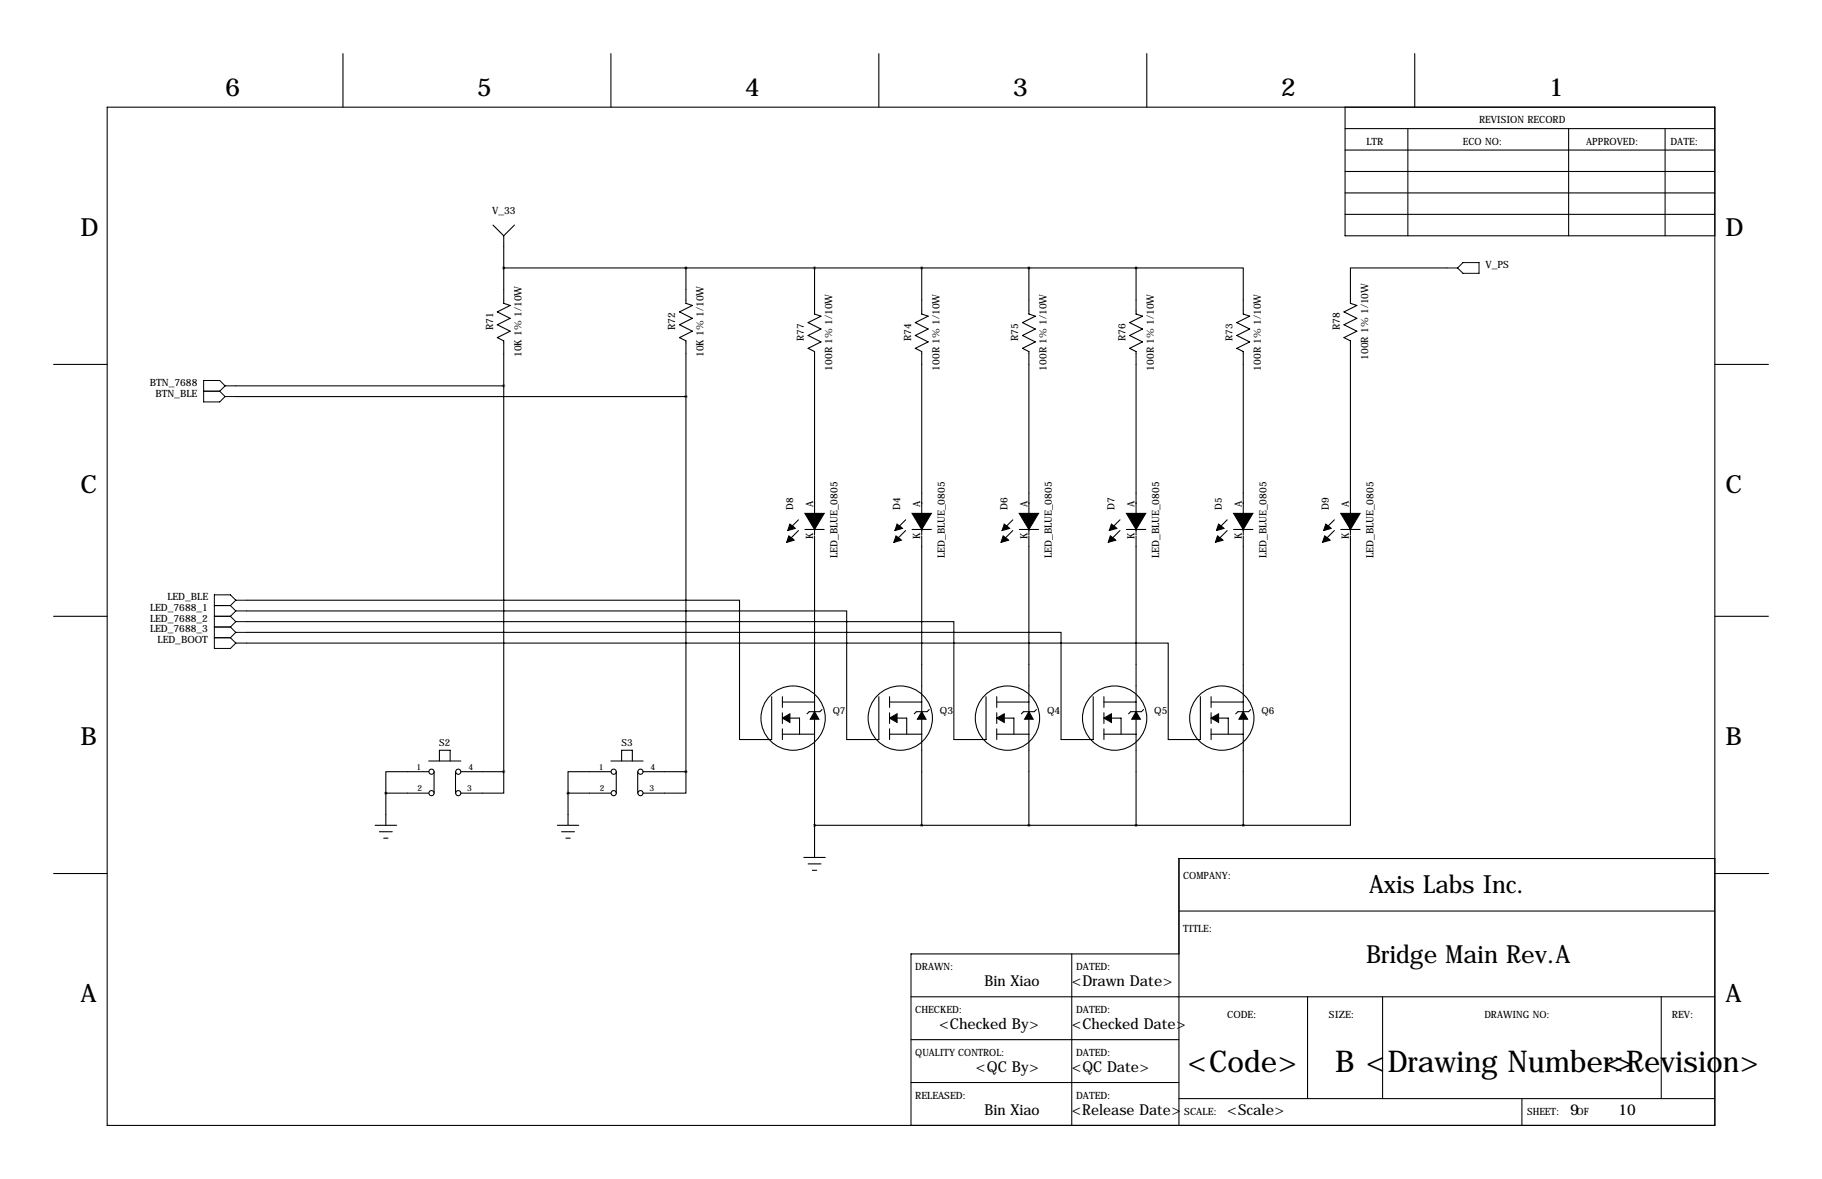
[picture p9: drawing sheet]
<svg xmlns="http://www.w3.org/2000/svg" width="432mm" height="279mm" viewBox="0 0 432 279" stroke-linecap="round" stroke-linejoin="round" font-family="sans-serif">
<g fill="none" stroke="#000" stroke-width=".25">
<path d="M81.3 12.7v12.7M144.8 12.7v12.7M208.3 12.7v12.7M271.8 12.7v12.7M335.3 12.7v12.7M25.4 25.4h381v241.3h-381zM318.8 30.5h87.6M318.8 35.6h87.6M318.8 25.4v30.5h87.6M333.7 30.5v25.4M371.8 30.5v25.4M394.6 30.5v25.4"/>
<path d="M116.8 53.3l2.6 2.6M119.4 55.9v16l1.5 .5-3 1.5 3 1.5-3 1.6 3 1.5-3 1.5 1.5 .8v102.1M121.9 53.3l-2.5 2.6M318.8 45.7h87.6M318.8 50.8h87.6M318.8 40.6h87.6M119.4 63.5h149.8M162.6 63.5v8.4l1.5 .5-3.1 1.5 3.1 1.5-3.1 1.6 3.1 1.5-3.1 1.5 1.6 .8v102.1M193 63.5v10.9l1.6 .5-3.1 1.6 3.1 1.5-3.1 1.5 3.1 1.5-3.1 1.5 1.5 .8v43.4M218.4 63.5v10.9l1.6 .5-3.1 1.6 3.1 1.5-3.1 1.5 3.1 1.5-3.1 1.5 1.5 .8v43.4M243.8 63.5v10.9l1.6 .5-3.1 1.6 3.1 1.5-3.1 1.5 3.1 1.5-3.1 1.5 1.5 .8v43.4M269.2 63.5h25.4v10.9l1.6 .5-3.1 1.6 3.1 1.5-3.1 1.5 3.1 1.5-3.1 1.5 1.5 .8v43.4"/>
<path d="M269.2 63.5v10.9l1.6 .5-3.1 1.6 3.1 1.5-3.1 1.5 3.1 1.5-3.1 1.5 1.5 .8v43.4M342.9 63.5h-22.9v8.4l1.6 .5-3.1 1.5 3.1 1.5-3.1 1.6 3.1 1.5-3.1 1.5 1.5 .8v45.9M12.7 86.4h12.7M55.9 91.4h63.5M55.9 94h106.7M406.4 86.4h12.7M189.2 123.2l-2.5 2.5M189.2 125.7l-2.5 2.6M190.8 125.5h4.5M193 127v76.2M214.6 123.2l-2.5 2.5M214.6 125.7l-2.5 2.6"/>
<path d="M216.2 125.5h4.5M218.4 127v68.6M240 123.2l-2.5 2.5M240 125.7l-2.5 2.6M241.6 125.5h4.5M243.8 127v68.6M265.4 123.2l-2.5 2.5M265.4 125.7l-2.5 2.6M267 125.5h4.5M269.2 127v68.6M290.8 123.2l-2.5 2.5M290.8 125.7l-2.5 2.6"/>
<path d="M292.4 125.5h4.5M294.6 127v68.6M316.2 123.2l-2.5 2.5M316.2 125.7l-2.5 2.6M317.8 125.5h4.5M320 127v68.6h-25.4M12.7 146h12.7M58.4 142.2h116.9v33.1h7.6v-10.2M58.4 144.8h142.3v30.5h7.6v-10.2M58.4 147.3h167.7v28h7.6v-10.2M58.4 149.9h193.1v25.4h7.6v-10.2M58.4 152.4h218.5v22.9h7.6v-10.2"/>
<path d="M406.4 146h12.7M185.4 165.1v2.5M185.4 168.9v2.5M185.4 172.7v2.6M185.4 174h7.6M185.4 166.4h7.6M187.2 170.2h2.3v3.8M194.8 168.1l-.5 .6h-2.5l-.5 .5M210.8 174h7.6M210.8 166.4h7.6M210.8 165.1v2.5M210.8 168.9v2.5"/>
<path d="M210.8 172.7v2.6M212.6 170.2h2.3v3.8M220.2 168.1l-.5 .6h-2.5l-.5 .5M236.2 174h7.6M236.2 166.4h7.6M236.2 165.1v2.5M236.2 168.9v2.5M236.2 172.7v2.6M238 170.2h2.3v3.8M245.6 168.1l-.5 .6h-2.5l-.5 .5M261.6 174h7.6M261.6 166.4h7.6"/>
<path d="M261.6 165.1v2.5M261.6 168.9v2.5M261.6 172.7v2.6M263.4 170.2h2.3v3.8M271 168.1l-.5 .6h-2.5l-.5 .5M287 174h7.6M287 166.4h7.6M287 165.1v2.5M287 168.9v2.5M287 172.7v2.6M288.8 170.2h2.3v3.8M296.4 168.1l-.5 .6h-2.5l-.5 .5"/>
<path d="M88.9 195.6h5.1M89.9 197.1h3.1M90.9 198.6h1M91.4 188h10.2M91.4 188v7.6M101.6 182.9h-10.2v5.1M101.6 180.3h7.6M102.9 182.9v5.1M104.1 180.3v-2.5h2.6v2.5M107.9 182.9v5.1M109.2 182.9h10.2M119.4 182.9v5.1h-10.2"/>
<path d="M132.1 195.6h5.1M133.1 197.1h3M134.1 198.6h1M134.6 188h10.2M134.6 188v7.6M144.8 182.9h-10.2v5.1M144.8 180.3h7.6M146 182.9v5.1M147.3 180.3v-2.5h2.6v2.5M151.1 182.9v5.1M152.4 182.9h10.2M162.6 182.9v5.1h-10.2"/>
<path d="M193 195.6h101.6M12.7 207h12.7M190.5 203.2h5.1M191.5 204.7h3.1M192.5 206.2h1M279.4 215.9h127M406.4 203.5h-127v63.2M406.5 207h12.7M215.9 236.2h190.5M254 226.1v40.6M279.4 226.1h-63.5v40.6M309.9 236.2v24.1"/>
<path d="M327.7 236.2v24.1M393.7 236.2v24.1M215.9 246.4h63.5M215.9 256.5h63.5M279.4 260.3h127M360.7 260.3v6.4"/>
<circle cx="188" cy="170.2" r="7.6"/>
<circle cx="213.4" cy="170.2" r="7.6"/>
<circle cx="238.8" cy="170.2" r="7.6"/>
<circle cx="264.2" cy="170.2" r="7.6"/>
<circle cx="289.6" cy="170.2" r="7.6"/>
<circle cx="102.3" cy="188" r=".61"/>
<circle cx="102.3" cy="182.9" r=".61"/>
<circle cx="108.6" cy="188" r=".61"/>
<circle cx="108.6" cy="182.9" r=".61"/>
<circle cx="145.4" cy="188" r=".61"/>
<circle cx="145.4" cy="182.9" r=".61"/>
<circle cx="151.8" cy="188" r=".61"/>
<circle cx="151.8" cy="182.9" r=".61"/>
</g>
<g fill="#000" stroke="#000" stroke-width=".25">
<path d="M186.9 127l1.3 1-1.8 .5zM187.2 124.2l1.3 1-1.8 .5zM193 121.7h2.3l-2.3 3.8zM190.8 121.7h2.2v3.8zM212.3 127l1.3 1-1.8 .5zM212.6 124.2l1.3 1-1.8 .5zM218.4 121.7h2.3l-2.3 3.8zM216.2 121.7h2.2v3.8zM237.7 127l1.3 1-1.8 .5zM238 124.2l1.3 1-1.8 .5zM243.8 121.7h2.3l-2.3 3.8zM241.6 121.7h2.2v3.8z"/>
<path d="M263.1 127l1.3 1-1.8 .5zM263.4 124.2l1.3 1-1.8 .5zM269.2 121.7h2.3l-2.3 3.8zM267 121.7h2.2v3.8zM288.5 127l1.3 1-1.8 .5zM288.8 124.2l1.3 1-1.8 .5zM294.6 121.7h2.3l-2.3 3.8zM292.4 121.7h2.2v3.8zM313.9 127l1.3 1-1.8 .5zM314.2 124.2l1.3 1-1.8 .5zM320 121.7h2.3l-2.3 3.8zM317.8 121.7h2.2v3.8z"/>
<path d="M185.4 170.2l1.8-1v2zM193 168.7l1.1 1.7h-2.1zM210.8 170.2l1.8-1v2zM218.4 168.7l1.1 1.7h-2.1zM236.2 170.2l1.8-1v2zM243.8 168.7l1.1 1.7h-2.1zM261.6 170.2l1.8-1v2zM269.2 168.7l1.1 1.7h-2.1zM287 170.2l1.8-1v2zM294.6 168.7l1.1 1.7h-2.1z"/>
</g>
<g fill="none" stroke="#000" stroke-width=".24">
<path d="M342.9 63.5h2.5M345.4 63.5l1.3-1.3h3.8v2.6h-3.8zM48.3 92.7h3.8M52.1 92.7l1.2 1.3M53.3 91.4h2.6M53.3 91.4l-1.2 1.3M53.3 91.4l-1.2-1.2h-3.8v5h3.8l1.2-1.2M53.3 94h2.6M50.8 143.5h3.8M50.8 146h3.8M50.8 148.6h3.8M50.8 151.1h3.8"/>
<path d="M54.6 143.5l1.3 1.3M54.6 146l1.3 1.3M54.6 148.6l1.3 1.3M54.6 151.1l1.3 1.3M55.9 142.2h2.5M55.9 142.2l-1.3 1.3M55.9 142.2l-1.3-1.2h-3.8v12.7h3.8l1.3-1.3M55.9 144.8h2.5M55.9 144.8l-1.3 1.2M55.9 147.3h2.5M55.9 147.3l-1.3 1.3M55.9 149.9h2.5"/>
<path d="M55.9 149.9l-1.3 1.2M55.9 152.4h2.5"/>
</g>
<path d="M162.5 182.9a.05 .05 0 0 0 .1 0 .05 .05 0 0 0-.1 0zM91.4 188a.05 .05 0 0 0 .1 0 .05 .05 0 0 0-.1 0zM162.5 94a.05 .05 0 0 0 .1 0 .05 .05 0 0 0-.1 0zM162.5 63.5a.05 .05 0 0 0 .1 0 .05 .05 0 0 0-.1 0zM193 63.5a.05 .05 0 0 0 .1 0 .05 .05 0 0 0-.1 0zM218.4 63.5a.05 .05 0 0 0 .1 0 .05 .05 0 0 0-.1 0zM243.8 63.5a.05 .05 0 0 0 .1 0 .05 .05 0 0 0-.1 0zM269.2 63.5a.05 .05 0 0 0 .1 0 .05 .05 0 0 0-.1 0zM218.4 195.6a.05 .05 0 0 0 .1 0 .05 .05 0 0 0-.1 0zM243.8 195.6a.05 .05 0 0 0 .1 0 .05 .05 0 0 0-.1 0zM269.2 195.6a.05 .05 0 0 0 .1 0 .05 .05 0 0 0-.1 0zM193 195.6a.05 .05 0 0 0 .1 0 .05 .05 0 0 0-.1 0zM294.6 195.6a.05 .05 0 0 0 .1 0 .05 .05 0 0 0-.1 0z" fill="#000" stroke="#000" stroke-width=".63"/>
<g font-size="7.1">
<text x="281.5" y="254">&lt;Code&gt;</text>
<text x="316.5" y="254">B &lt;Drawing Number&gt;</text>
<text x="380.4" y="254">&lt;Revision&gt;</text>
</g>
<g font-size="5.9">
<text x="53.3" y="22.9">6</text>
<text x="113" y="22.9">5</text>
<text x="176.5" y="22.9">4</text>
<text x="240" y="22.9">3</text>
<text x="303.5" y="22.9">2</text>
<text x="367" y="22.9">1</text>
<text x="19" y="55.9">D</text>
<text x="408.9" y="55.9">D</text>
<text x="19" y="116.8">C</text>
<text x="408.9" y="116.8">C</text>
<text x="19" y="176.5">B</text>
<text x="408.9" y="176.5">B</text>
<text x="324.5" y="211.6">Axis Labs Inc.</text>
<text x="323.7" y="228.1">Bridge Main Rev.A</text>
<text x="19" y="237.5">A</text>
<text x="408.9" y="237.5">A</text>
</g>
<g font-size="3.6">
<text x="233.3" y="233.7">Bin Xiao</text>
<text x="254" y="233.7">&lt;Drawn Date&gt;</text>
<text x="222.6" y="243.8">&lt;Checked By&gt;</text>
<text x="254" y="243.8">&lt;Checked Date&gt;</text>
<text x="231.3" y="254">&lt;QC By&gt;</text>
<text x="254" y="254">&lt;QC Date&gt;</text>
<text x="233.3" y="264.1">Bin Xiao</text>
<text x="254" y="264.1">&lt;Release Date&gt;</text>
<text x="290.8" y="264.1">&lt;Scale&gt;</text>
<text x="372.1" y="264.1">9</text>
<text x="383.5" y="264.1">10</text>
</g>
<g font-size="2.4">
<text x="350.5" y="29.2">REVISION RECORD</text>
<text x="323.8" y="34.3">LTR</text>
<text x="346.7" y="34.3">ECO NO:</text>
<text x="375.9" y="34.3">APPROVED:</text>
<text x="395.9" y="34.3">DATE:</text>
<text x="116.6" y="50.8">V_33</text>
<text x="352" y="63.5">V_PS</text>
<text x="116.8" y="78.3" transform="rotate(-90 116.8 78.3)">R71</text>
<text x="160" y="78.3" transform="rotate(-90 160 78.3)">R72</text>
<text x="215.9" y="80.8" transform="rotate(-90 215.9 80.8)">R74</text>
<text x="241.3" y="80.8" transform="rotate(-90 241.3 80.8)">R75</text>
<text x="266.7" y="80.8" transform="rotate(-90 266.7 80.8)">R76</text>
<text x="317.5" y="78.3" transform="rotate(-90 317.5 78.3)">R78</text>
<text x="123.6" y="84.6" transform="rotate(-90 123.6 84.6)">10K 1% 1/10W</text>
<text x="166.8" y="84.6" transform="rotate(-90 166.8 84.6)">10K 1% 1/10W</text>
<text x="197.2" y="87.8" transform="rotate(-90 197.2 87.8)">100R 1% 1/10W</text>
<text x="222.6" y="87.8" transform="rotate(-90 222.6 87.8)">100R 1% 1/10W</text>
<text x="248" y="87.8" transform="rotate(-90 248 87.8)">100R 1% 1/10W</text>
<text x="273.4" y="87.8" transform="rotate(-90 273.4 87.8)">100R 1% 1/10W</text>
<text x="298.8" y="87.8" transform="rotate(-90 298.8 87.8)">100R 1% 1/10W</text>
<text x="324.2" y="85.3" transform="rotate(-90 324.2 85.3)">100R 1% 1/10W</text>
<text x="35.5" y="91.4">BTN_7688</text>
<text x="36.8" y="94">BTN_BLE</text>
<text x="192.7" y="120.1" transform="rotate(-90 192.7 120.1)">A</text>
<text x="213.4" y="120.9" transform="rotate(-90 213.4 120.9)">D4</text>
<text x="218.1" y="120.1" transform="rotate(-90 218.1 120.1)">A</text>
<text x="238.8" y="120.9" transform="rotate(-90 238.8 120.9)">D6</text>
<text x="243.5" y="120.1" transform="rotate(-90 243.5 120.1)">A</text>
<text x="264.2" y="120.9" transform="rotate(-90 264.2 120.9)">D7</text>
<text x="268.9" y="120.1" transform="rotate(-90 268.9 120.1)">A</text>
<text x="294.3" y="120.1" transform="rotate(-90 294.3 120.1)">A</text>
<text x="315" y="120.9" transform="rotate(-90 315 120.9)">D9</text>
<text x="319.7" y="120.1" transform="rotate(-90 319.7 120.1)">A</text>
<text x="192.7" y="127.7" transform="rotate(-90 192.7 127.7)">K</text>
<text x="218.1" y="127.7" transform="rotate(-90 218.1 127.7)">K</text>
<text x="243.5" y="127.7" transform="rotate(-90 243.5 127.7)">K</text>
<text x="268.9" y="127.7" transform="rotate(-90 268.9 127.7)">K</text>
<text x="294.3" y="127.7" transform="rotate(-90 294.3 127.7)">K</text>
<text x="319.7" y="127.7" transform="rotate(-90 319.7 127.7)">K</text>
<text x="198.5" y="132.2" transform="rotate(-90 198.5 132.2)">LED_BLUE_0805</text>
<text x="223.9" y="132.2" transform="rotate(-90 223.9 132.2)">LED_BLUE_0805</text>
<text x="249.3" y="132.2" transform="rotate(-90 249.3 132.2)">LED_BLUE_0805</text>
<text x="274.7" y="132.2" transform="rotate(-90 274.7 132.2)">LED_BLUE_0805</text>
<text x="300.1" y="132.2" transform="rotate(-90 300.1 132.2)">LED_BLUE_0805</text>
<text x="325.5" y="132.2" transform="rotate(-90 325.5 132.2)">LED_BLUE_0805</text>
<text x="39.7" y="142.2">LED_BLE</text>
<text x="35.6" y="144.8">LED_7688_1</text>
<text x="35.6" y="147.3">LED_7688_2</text>
<text x="35.6" y="149.9">LED_7688_3</text>
<text x="37.3" y="152.4">LED_BOOT</text>
<text x="222.8" y="169.2">Q3</text>
<text x="248.2" y="169.2">Q4</text>
<text x="273.6" y="169.2">Q5</text>
<text x="280.4" y="208.3">COMPANY:</text>
<text x="280.4" y="221">TITLE:</text>
<text x="216.9" y="229.9">DRAWN:</text>
<text x="255" y="229.9">DATED:</text>
<text x="216.9" y="240">CHECKED:</text>
<text x="255" y="240">DATED:</text>
<text x="290.8" y="241.3">CODE:</text>
<text x="315" y="241.3">SIZE:</text>
<text x="351.8" y="241.3">DRAWING NO:</text>
<text x="396.2" y="241.3">REV:</text>
<text x="216.9" y="250.2">QUALITY CONTROL:</text>
<text x="255" y="250.2">DATED:</text>
<text x="216.9" y="260.3">RELEASED:</text>
<text x="255" y="260.3">DATED:</text>
<text x="280.7" y="264.2">SCALE:</text>
<text x="361.9" y="264.2">SHEET:</text>
<text x="373.6" y="264.2">OF</text>
</g>
<g font-size="2.3">
<text x="190.5" y="80.8" transform="rotate(-90 190.5 80.8)">R77</text>
<text x="292.1" y="80.8" transform="rotate(-90 292.1 80.8)">R73</text>
<text x="188" y="120.8" transform="rotate(-90 188 120.8)">D8</text>
<text x="289.6" y="120.8" transform="rotate(-90 289.6 120.8)">D5</text>
<text x="197.4" y="169.2">Q7</text>
<text x="299" y="169.2">Q6</text>
<text x="104.1" y="176.8">S2</text>
<text x="147.3" y="176.8">S3</text>
</g>
<g font-size="2">
<text x="98.7" y="182.5">1</text>
<text x="111" y="182.5">4</text>
<text x="141.9" y="182.5">1</text>
<text x="154.2" y="182.5">4</text>
<text x="99" y="187.5">2</text>
<text x="110.7" y="187.5">3</text>
<text x="142.1" y="187.5">2</text>
<text x="153.9" y="187.5">3</text>
</g>
</svg>
